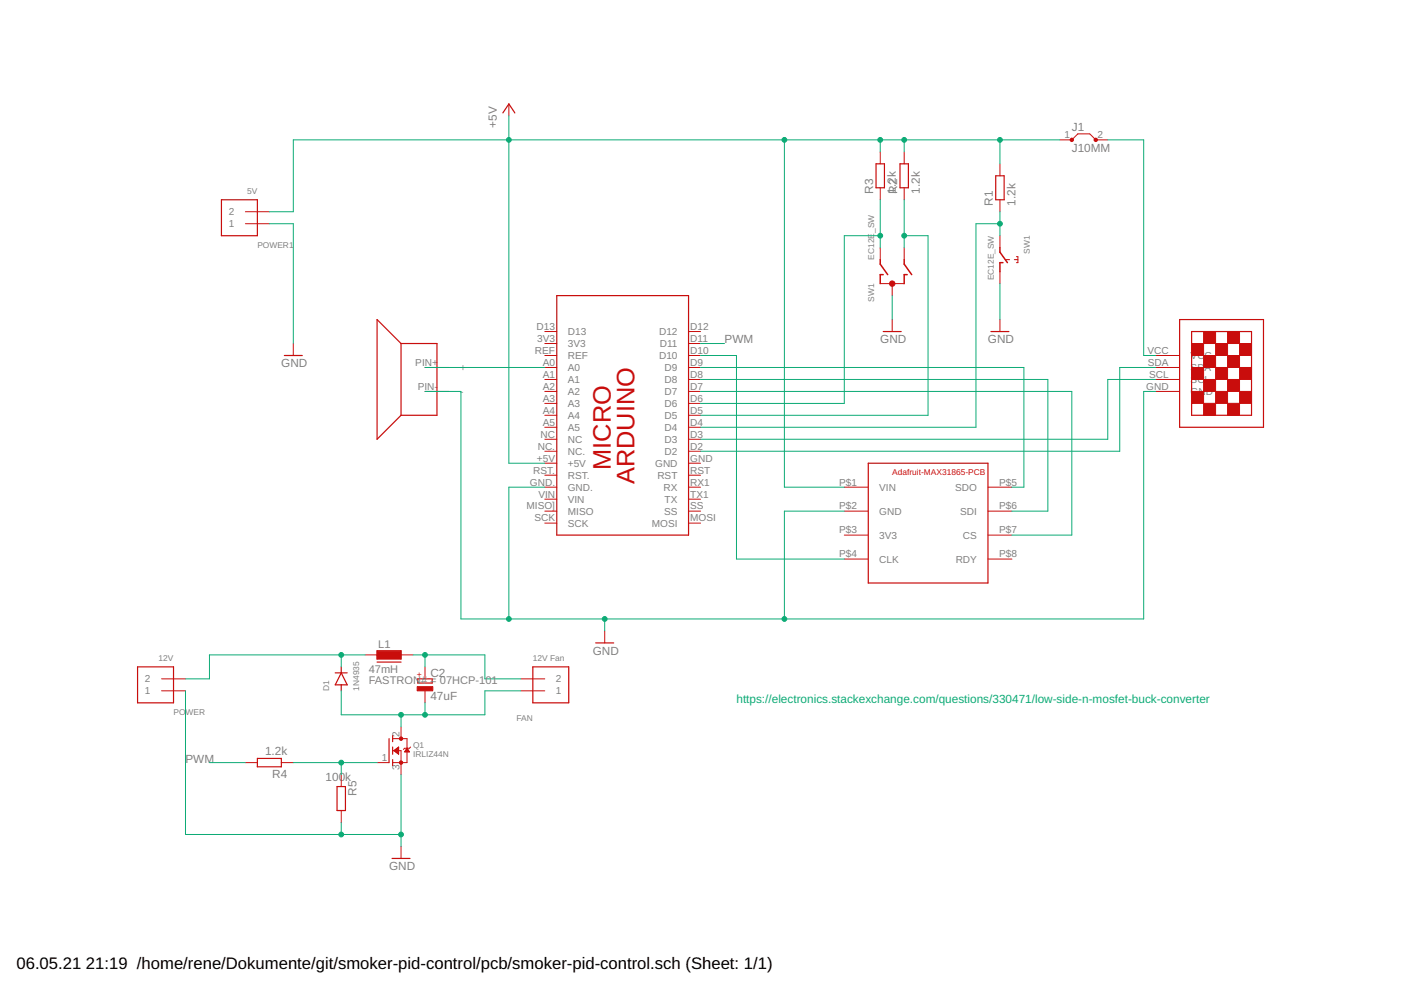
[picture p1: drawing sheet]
<svg xmlns="http://www.w3.org/2000/svg" width="297mm" height="210mm" viewBox="0 0 297 210" stroke-linecap="round" stroke-linejoin="round" font-family="sans-serif">
<g fill="none" stroke="#c90d0c" stroke-width=".21">
<path d="M107.9 22v2.6M186.6 32.2v2.5M186.6 39.8v2.6M191.7 32.2v2.5M191.7 39.8v2.6M212 34.7v2.6M224.7 29.7h2.5l1.3-1.3h2.6l1.2 1.3h2.6M52 47.4h5.1M52 44.9h5.1M186.6 52.5v2.6M191.7 52.5v2.6M212 42.4v2.5"/>
<path d="M212 50v2.5M212 57.6v2.5M213.3 55.1h.8M215.1 55.1h.7M215.5 54.4h.3v1.3h-.3M62.2 72.8v2.6M90.1 77.9h5.1M115.5 70.3h2.5M115.5 72.8h2.5M115.5 75.4h2.5M115.5 77.9h2.5M146 70.3h2.5"/>
<path d="M146 72.8h2.5M146 75.4h2.5M146 77.9h2.5M186.6 60.1h5.1M189.2 60.1v2.6M189.2 67.8v2.5M212 67.8v2.5M245 75.4h5.1M245 77.9h5.1M90.1 83h5.1M115.5 80.5h2.5M115.5 83h2.5"/>
<path d="M115.5 85.5h2.5M115.5 88.1h2.5M115.5 90.6h2.5M115.5 93.1h2.5M115.5 95.7h2.5M115.5 98.2h2.5M146 80.5h2.5M146 83h2.5M146 85.5h2.5M146 88.1h2.5M146 90.6h2.5M146 93.1h2.5"/>
<path d="M146 95.7h2.5M146 98.2h2.5M245 80.5h5.1M245 83h5.1M115.5 100.8h2.5M115.5 103.3h2.5M115.5 105.8h2.5M115.5 108.4h2.5M115.5 110.9h2.5M146 100.8h2.5M146 103.3h2.5M146 105.8h2.5"/>
<path d="M146 108.4h2.5M146 110.9h2.5M179 103.3h5.1M179 108.4h5.1M179 113.5h5.1M179 118.5h5.1M209.5 103.3h5M209.5 108.4h5M209.5 113.5h5M209.5 118.5h5M77.4 138.9h2.5M85 138.9h2.6"/>
<path d="M128.2 133.8v2.5M34.2 146.5h5.1M34.2 143.9h5.1M83.2 159.2h1.8v5M83.2 156.6h3.1v5.1h-3.1M83.5 159.2l1-.8v1.5zM83.7 159h.8M83.7 159.3h.8M83.8 158.9h.7M83.8 159.4h.7M84 158.8h.5M84 159.5h.5"/>
<path d="M84.1 158.7h.4M84.2 159.7h.3M84.3 158.6h.2M84.3 159.8h.2M84.5 158.5h.1M84.5 159.9h.1M85 154.1v2.5M85.9 159.3h.8M86 159.2h.7M86 159h.6M86.1 158.9h.4M86.2 158.8h.2"/>
<path d="M86.3 158.7h.1M86.3 158.6l.5 .8h-1zM87.1 158.4l-.3 .2h-1l-.3 .3M90.1 141.4v2.5M90.1 146.5v2.5M110.4 146.5h5.1M110.4 143.9h5.1M52 161.7h2.6M59.6 161.7h2.6M72.3 164.2v2.6M72.3 171.9v2.5M79.9 161.7h2.6"/>
<path d="M85 179.5v2.5"/>
</g>
<g fill="none" stroke="#c90d0c" stroke-width=".25">
<path d="M106.6 23.9l1.3-1.9 1.3 1.9M185.7 34.7h1.8v5.1h-1.8zM190.8 34.7h1.8v5.1h-1.8zM211.1 37.3h1.8v5.1h-1.8zM46.9 42.4h7.7v7.6h-7.7zM60.3 75.4h3.8M85 72.8h7.6v15.3h-7.6M85 72.8v15.3M85 72.8l-5.1-5v25.3l5.1-5M118 62.7h28v50.8h-28zM187.3 70.3h3.8M210.1 70.3h3.8"/>
<path d="M250.1 67.8h17.8v22.8h-17.8zM252.6 70.3h12.7v17.8h-12.7zM184.1 98.2h25.4v25.4h-25.4zM79.9 138h5.1v1.7h-5.1zM126.3 136.3h3.8M29.2 141.4h7.6v7.6h-7.6zM71.1 142.7h2.5M72.3 142.7l1.3 2.5h-2.5zM72.3 141.4v1.3M72.3 145.2v1.3M79.9 140.4h5.1M82.5 156.6v5.1"/>
<path d="M83.2 156v1.2M83.2 158.4v1.5M88.6 143.9h3v.9h-3zM113 141.4h7.6v7.6h-7.6zM54.6 160.8h5v1.8h-5zM71.5 166.8h1.7v5.1h-1.7zM83.2 161.1v1.2M83.1 182h3.8"/>
</g>
<g fill="#c90d0c" stroke="#c90d0c" stroke-width=".21">
<path d="M260.3 75.4h2.5v2.5h-2.5z"/>
<path d="M257.7 72.8h2.6v2.6h-2.6z"/>
<path d="M255.2 70.3h2.5v2.5h-2.5z"/>
<path d="M262.8 77.9h2.5v2.6h-2.5z"/>
<path d="M255.2 75.4h2.5v2.5h-2.5z"/>
<path d="M255.2 80.5h2.5v2.5h-2.5z"/>
<path d="M255.2 85.5h2.5v2.6h-2.5z"/>
<path d="M257.7 83h2.6v2.5h-2.6z"/>
<path d="M257.7 77.9h2.6v2.6h-2.6z"/>
<path d="M260.3 85.5h2.5v2.6h-2.5z"/>
<path d="M260.3 80.5h2.5v2.5h-2.5z"/>
<path d="M260.3 70.3h2.5v2.5h-2.5z"/>
<path d="M262.8 83h2.5v2.5h-2.5z"/>
<path d="M262.8 72.8h2.5v2.6h-2.5z"/>
<path d="M252.6 83h2.6v2.5h-2.6z"/>
<path d="M252.6 77.9h2.6v2.6h-2.6z"/>
<path d="M252.6 72.8h2.6v2.6h-2.6z"/>
<path d="M79.9 138.1h5.1v1.5h-5.1z"/>
<path d="M88.5 145.6h3.3v.9h-3.3z"/>
</g>
<path d="M186.6 55.1v.9l1.6 2.2M187.3 58.2h-.7v1.9M191.7 55.1v.9l1.6 2.2M192.3 58.2h-.6v1.9M212 52.5v1l1.6 2.2M212.6 55.7h-.6v1.9" fill="none" stroke="#c90d0c" stroke-width=".32"/>
<g fill="#c90d0c" stroke="#c90d0c" stroke-width=".21">
<circle cx="189.2" cy="60.1" r=".57"/>
<circle cx="85" cy="161.7" r=".36"/>
<circle cx="85" cy="156.6" r=".36"/>
</g>
<g fill="none" stroke="#c90d0c" stroke-width=".42">
<circle cx="227.2" cy="29.7" r=".25"/>
<circle cx="232.3" cy="29.7" r=".25"/>
</g>
<g fill="none" stroke="#0dab76" stroke-width=".21">
<path d="M107.9 24.6v73.6h7.6M166.3 29.7v73.6h12.7M186.6 29.7v2.5M191.7 29.7v2.5M212 29.7v5M224.7 29.7h-162.5v15.2h-5.1M234.9 29.7h7.6v45.7h2.5M57.1 47.4h5.1v25.4M186.6 42.4v10.1M186.6 50h-7.6v35.5h-30.5M191.7 42.4v10.1M191.7 50h5.1v38.1h-48.3"/>
<path d="M212 44.9v5.1M212 47.4h-5.1v43.2h-58.4M90.1 77.9h25.4M148.5 77.9h68.6v25.4h-2.6M148.5 75.4h7.6v43.1h22.9M148.5 72.8h5.1M189.2 62.7v5.1M212 60.1v7.7M245 77.9h-7.6v17.8h-88.9M90.1 83h7.6v48.2h144.8v-48.2h2.5M148.5 80.5h73.7v27.9h-7.7M148.5 83h78.7v30.5h-12.7"/>
<path d="M245 80.5h-10.1v12.6h-86.4M115.5 103.3h-7.6v27.9M179 108.4h-12.7v22.8M72.3 138.9v2.5M77.4 138.9h-33v5h-5.1M87.6 138.9h15.2v5h7.6M90.1 138.9v2.5M128.2 131.2v2.6M39.3 146.5v30.4h45.7M72.3 146.5v5.1h30.5v-5.1h7.6M85 151.6v2.5M90.1 149v2.6"/>
<path d="M44.4 161.7h7.6M62.2 161.7h17.7M72.3 161.7v2.5M72.3 174.4v2.5M85 164.2v15.3"/>
</g>
<g fill="#0dab76" stroke="#0dab76" stroke-width=".21">
<circle cx="166.3" cy="131.2" r=".51"/>
<circle cx="128.2" cy="131.2" r=".51"/>
<circle cx="107.9" cy="131.2" r=".51"/>
<circle cx="85" cy="176.9" r=".51"/>
<circle cx="72.3" cy="176.9" r=".51"/>
<circle cx="166.3" cy="29.7" r=".51"/>
<circle cx="107.9" cy="29.7" r=".51"/>
<circle cx="191.7" cy="29.7" r=".51"/>
<circle cx="186.6" cy="29.7" r=".51"/>
<circle cx="212" cy="29.7" r=".51"/>
<circle cx="212" cy="47.4" r=".51"/>
<circle cx="191.7" cy="50" r=".51"/>
<circle cx="186.6" cy="50" r=".51"/>
<circle cx="90.1" cy="138.9" r=".51"/>
<circle cx="90.1" cy="151.6" r=".51"/>
<circle cx="85" cy="151.6" r=".51"/>
<circle cx="72.3" cy="161.7" r=".51"/>
<circle cx="72.3" cy="138.9" r=".51"/>
</g>
<g font-size="5.4" fill="#c90d0c">
<text x="129.5" y="99.6" transform="rotate(-90 129.5 99.6)">MICRO</text>
<text x="134.6" y="102.7" transform="rotate(-90 134.6 102.7)">ARDUINO</text>
</g>
<g font-size="3.5">
<text x="3.5" y="205.4">06.05.21</text>
<text x="18.2" y="205.4">21:19 /home/rene/Dokumente/git/smoker-pid-control/pcb/smoker-pid-control.sch (Sheet: 1/1)</text>
</g>
<g font-size="2.5" fill="#808080">
<text x="105.4" y="27.1" transform="rotate(-90 105.4 27.1)">+5V</text>
<text x="227.3" y="27.8">J1</text>
<text x="227.3" y="32.2">J10MM</text>
<text x="185.1" y="41.1" transform="rotate(-90 185.1 41.1)">R3</text>
<text x="189.9" y="41.1" transform="rotate(-90 189.9 41.1)">1.2k</text>
<text x="190.2" y="41.1" transform="rotate(-90 190.2 41.1)">R2</text>
<text x="195" y="41.1" transform="rotate(-90 195 41.1)">1.2k</text>
<text x="210.5" y="43.6" transform="rotate(-90 210.5 43.6)">R1</text>
<text x="215.3" y="43.6" transform="rotate(-90 215.3 43.6)">1.2k</text>
<text x="59.6" y="77.9">GND</text>
<text x="153.6" y="72.8">PWM</text>
<text x="186.6" y="72.8">GND</text>
<text x="209.5" y="72.8">GND</text>
<text x="91.3" y="143.4">C2</text>
<text x="125.7" y="138.8">GND</text>
<text x="91.3" y="148.5">47uF</text>
<text x="39.3" y="161.7">PWM</text>
<text x="56.2" y="160.2">1.2k</text>
<text x="57.7" y="165">R4</text>
<text x="69" y="165.5">100k</text>
<text x="75.6" y="168.7" transform="rotate(-90 75.6 168.7)">R5</text>
<text x="82.5" y="184.6">GND</text>
</g>
<text font-size="2.5" fill="#0dab76" x="156.1" y="149">https://electronics.stackexchange.com/questions/330471/low-side-n-mosfet-buck-converter</text>
<g font-size="2.3" fill="#808080">
<text x="80.2" y="137.3">L1</text>
<text x="78.2" y="142.7">47mH</text>
<text x="78.2" y="144.9">FASTRON# = 07HCP-101</text>
</g>
<g font-size="2.1" fill="#808080">
<text x="225.7" y="29.3">1</text>
<text x="232.7" y="29.3">2</text>
<text x="48.5" y="45.7">2</text>
<text x="48.5" y="48.2">1</text>
<text x="113.8" y="69.9">D13</text>
<text x="120.4" y="71.1">D13</text>
<text x="139.7" y="71.1">D12</text>
<text x="146.3" y="69.9">D12</text>
<text x="88.1" y="77.6">PIN+</text>
<text x="113.4" y="75">REF</text>
<text x="113.9" y="72.5">3V3</text>
<text x="115.1" y="77.6">A0</text>
<text x="120.4" y="76.1">REF</text>
<text x="120.4" y="73.6">3V3</text>
<text x="139.7" y="76.1">D10</text>
<text x="139.9" y="73.6">D11</text>
<text x="146.3" y="72.5">D11</text>
<text x="146.3" y="75">D10</text>
<text x="146.3" y="77.6">D9</text>
<text x="243.3" y="75">VCC</text>
<text x="243.4" y="77.6">SDA</text>
<text x="252.4" y="76.1">VC</text>
<text x="255.4" y="76.1">C</text>
<text x="88.6" y="82.6">PIN-</text>
<text x="97.5" y="78.7">+</text>
<text x="97.5" y="83.7">-</text>
<text x="115.1" y="82.6">A2</text>
<text x="115.1" y="80.1">A1</text>
<text x="120.4" y="83.7">A2</text>
<text x="120.4" y="81.2">A1</text>
<text x="120.4" y="78.7">A0</text>
<text x="140.9" y="78.7">D9</text>
<text x="140.9" y="81.2">D8</text>
<text x="140.9" y="83.7">D7</text>
<text x="146.3" y="80.1">D8</text>
<text x="146.3" y="82.6">D7</text>
<text x="243" y="82.6">GND</text>
<text x="243.6" y="80.1">SCL</text>
<text x="252.4" y="83.7">GN</text>
<text x="252.4" y="81.2">SC</text>
<text x="252.4" y="78.7">SD</text>
<text x="255.4" y="81.2">L</text>
<text x="255.4" y="78.7">A</text>
<text x="255.6" y="83.7">D</text>
<text x="115.1" y="87.7">A4</text>
<text x="115.1" y="85.2">A3</text>
<text x="120.4" y="88.8">A4</text>
<text x="120.4" y="86.3">A3</text>
<text x="140.9" y="86.3">D6</text>
<text x="140.9" y="88.8">D5</text>
<text x="146.3" y="85.2">D6</text>
<text x="146.3" y="87.7">D5</text>
<text x="114" y="95.3">NC.</text>
<text x="114.6" y="92.8">NC</text>
<text x="115.1" y="90.2">A5</text>
<text x="120.4" y="91.4">A5</text>
<text x="120.4" y="93.9">NC</text>
<text x="140.9" y="91.4">D4</text>
<text x="140.9" y="93.9">D3</text>
<text x="146.3" y="90.2">D4</text>
<text x="146.3" y="92.8">D3</text>
<text x="146.3" y="95.3">D2</text>
<text x="113.1" y="100.4">RST.</text>
<text x="113.8" y="97.9">+5V</text>
<text x="120.4" y="99">+5V</text>
<text x="120.4" y="101.5">RST.</text>
<text x="120.4" y="96.4">NC.</text>
<text x="138.9" y="99">GND</text>
<text x="139.4" y="101.5">RST</text>
<text x="140.9" y="96.4">D2</text>
<text x="146.3" y="97.9">GND</text>
<text x="146.3" y="100.4">RST</text>
<text x="112.4" y="102.9">GND.</text>
<text x="114.1" y="105.5">VIN</text>
<text x="120.4" y="104.1">GND.</text>
<text x="120.4" y="106.6">VIN</text>
<text x="140.7" y="104.1">RX</text>
<text x="140.9" y="106.6">TX</text>
<text x="146.3" y="102.9">RX1</text>
<text x="146.3" y="105.5">TX1</text>
<text x="177.9" y="102.9">P$1</text>
<text x="186.4" y="104.1">VIN</text>
<text x="202.5" y="104.1">SDO</text>
<text x="211.8" y="102.9">P$5</text>
<text x="111.6" y="108">MISO]</text>
<text x="113.3" y="110.6">SCK</text>
<text x="120.4" y="109.1">MISO</text>
<text x="120.4" y="111.7">SCK</text>
<text x="138.2" y="111.7">MOSI</text>
<text x="140.8" y="109.1">SS</text>
<text x="146.3" y="108">SS</text>
<text x="146.3" y="110.6">MOSI</text>
<text x="177.9" y="108">P$2</text>
<text x="177.9" y="113.1">P$3</text>
<text x="186.4" y="109.1">GND</text>
<text x="203.6" y="109.1">SDI</text>
<text x="211.8" y="108">P$6</text>
<text x="211.8" y="113.1">P$7</text>
<text x="177.9" y="118.2">P$4</text>
<text x="186.4" y="114.2">3V3</text>
<text x="186.4" y="119.3">CLK</text>
<text x="202.6" y="119.3">RDY</text>
<text x="204.2" y="114.2">CS</text>
<text x="211.8" y="118.2">P$8</text>
<text x="30.7" y="147.2">1</text>
<text x="30.7" y="144.7">2</text>
<text x="117.8" y="147.2">1</text>
<text x="117.8" y="144.7">2</text>
<text x="81" y="161.3">1</text>
<text x="84.7" y="156.3" transform="rotate(-90 84.7 156.3)">2</text>
<text x="84.7" y="163.2" transform="rotate(-90 84.7 163.2)">3</text>
</g>
<g font-size="1.8" fill="#808080">
<text x="52.4" y="41.1">5V</text>
<text x="54.6" y="52.5">POWER1</text>
<text x="218.4" y="53.8" transform="rotate(-90 218.4 53.8)">SW1</text>
<text x="185.3" y="55.1" transform="rotate(-90 185.3 55.1)">EC12E_SW</text>
<text x="210.7" y="59.5" transform="rotate(-90 210.7 59.5)">EC12E_SW</text>
<text x="185.3" y="64" transform="rotate(-90 185.3 64)">SW1</text>
<text x="33.6" y="140.1">12V</text>
<text x="113" y="140.1">12V Fan</text>
<text x="69.8" y="146.5" transform="rotate(-90 69.8 146.5)">D1</text>
<text x="76.1" y="146.5" transform="rotate(-90 76.1 146.5)">1N4935</text>
<text x="36.8" y="151.5">PO</text>
<text x="39.4" y="151.5">WER</text>
<text x="109.5" y="152.8">FAN</text>
<text x="87.6" y="160.4">IRLIZ44N</text>
<text x="87.6" y="158.5">Q1</text>
</g>
<g font-size="1.8" fill="#c90d0c">
<text x="189.2" y="100.8">Adafruit-MAX31865-PCB</text>
<text x="89.5" y="143.5" transform="rotate(-90 89.5 143.5)">+</text>
</g>
</svg>
